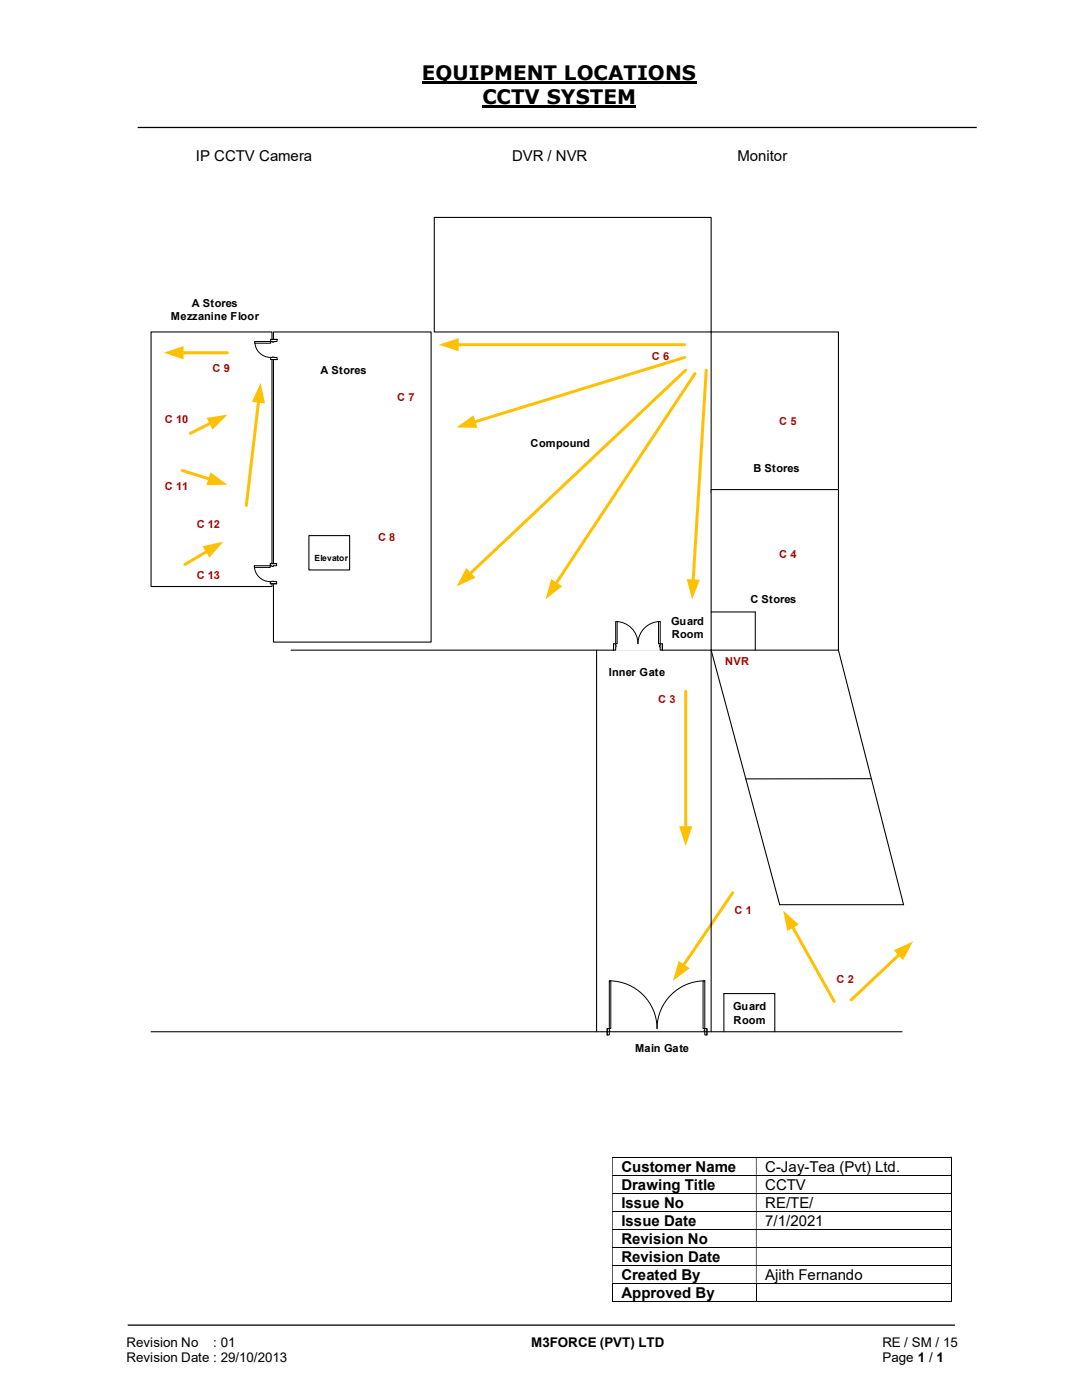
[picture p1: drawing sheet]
<svg xmlns="http://www.w3.org/2000/svg" width="216mm" height="279mm" viewBox="0 0 216 279" stroke-linecap="round" stroke-linejoin="round" font-family="sans-serif">
<path d="M84.2 16.5h54.8M96.3 21.3h30.7" fill="none" stroke="#000" stroke-width=".42"/>
<path d="M27.5 25.4h167.4M25.5 264.5h165" fill="none" stroke="#000" stroke-width=".25"/>
<g fill="none" stroke="#000" stroke-width=".2">
<path d="M122.1 230.9h67.6M122.1 234.5h67.6M122.1 238.1h67.6M189.8 231v3.4M189.8 234.6v3.4M189.8 238.2v3.4M122.1 241.7h67.6M122.1 245.3h67.6M122.1 249h67.6M122.1 252.5h67.6M122.1 256.1h67.6M122.1 259.8h28.7"/>
<path d="M122.2 256.2v3.6M150.9 256.2v3.6M151 259.8h38.7M189.8 241.8v3.4M189.8 245.4v3.5M189.8 249v3.5M189.8 252.6v3.4M189.8 256.2v3.6"/>
</g>
<g fill="#000">
<path d="M189.7 230.8h.2v.2h-.2zM122.1 231h.2v3.4h-.2zM150.8 231h.2v3.4h-.2z" fill-rule="evenodd"/>
<path d="M189.7 234.4h.2v.2h-.2zM122.1 234.6h.2v3.4h-.2zM150.8 234.6h.2v3.4h-.2z" fill-rule="evenodd"/>
<path d="M189.7 238h.2v.2h-.2zM122.1 238.2h.2v3.4h-.2zM150.8 238.2h.2v3.4h-.2z" fill-rule="evenodd"/>
<path d="M189.7 241.6h.2v.2h-.2zM122.1 241.8h.2v3.4h-.2zM150.8 241.8h.2v3.4h-.2z" fill-rule="evenodd"/>
<path d="M189.7 245.2h.2v.2h-.2zM122.1 245.4h.2v3.5h-.2zM150.8 245.4h.2v3.5h-.2z" fill-rule="evenodd"/>
<path d="M189.7 248.9h.2v.1h-.2zM122.1 249h.2v3.5h-.2zM150.8 249h.2v3.5h-.2z" fill-rule="evenodd"/>
<path d="M189.7 252.5h.2v.1h-.2zM122.1 252.6h.2v3.4h-.2zM150.8 252.6h.2v3.4h-.2z" fill-rule="evenodd"/>
</g>
<path d="M189.7 256h.2v.2h-.2zM189.7 259.7h.2v.1h-.2z" fill="#000"/>
<path d="M58.1 129.8h83.8l13.7 50.8h24.7l-13-50.8M119 129.8v76.1M144.4 205.9v-7.6h10.2v7.6" fill="none" stroke="#000" stroke-width=".21"/>
<path d="M86.7 43.4h55.2v22.9h-55.2z" fill="#fff"/>
<path d="M86.7 43.4h55.2v22.9h-55.2zM173.9 155.4h-25.1" fill="none" stroke="#000" stroke-width=".21"/>
<path d="M141.9 66.3h25.4v32h-25.4z" fill-rule="evenodd" fill="#fff"/>
<path d="M141.9 66.3h25.4v32h-25.4z" fill="none" stroke="#000" stroke-width=".21"/>
<path d="M141.9 97.7h25.4v32.1h-25.4z" fill-rule="evenodd" fill="#fff"/>
<path d="M141.9 97.7h25.4v32.1h-25.4z" fill="none" stroke="#000" stroke-width=".21"/>
<path d="M54.6 66.3h31.4v61.8h-31.4z" fill-rule="evenodd" fill="#fff"/>
<path d="M54.6 66.3h31.4v61.8h-31.4z" fill="none" stroke="#000" stroke-width=".21"/>
<path d="M30.1 66.3h24.2v50.8h-24.2z" fill="#fff"/>
<path d="M30.1 66.3h24.2v50.8h-24.2zM141.9 122.1h8.8v7.7" fill="none" stroke="#000" stroke-width=".21"/>
<path d="M122.4 128.4h9.8v1.4h-9.8z" fill="#fff"/>
<path d="M122.4 128.4h9.8v1.4h-9.8z" fill="none" stroke="#fff" stroke-width=".2"/>
<path d="M131.7 128.5v1.3h.5v-1.3zM122.4 128.5h.5v1.3h-.5z" fill-rule="evenodd" fill="#fff"/>
<path d="M122.9 128.8v-.3h-.5v1.3h.5v-.7M131.7 128.8v-.3h.5v1.3h-.5v-.7" fill="none" stroke="#000" stroke-width=".2"/>
<path d="M131.6 128.8v.3h.1v-.3zM122.9 128.8v.3z" fill-rule="evenodd" fill="#fff"/>
<path d="M122.4 128.5v1.3M122.9 128.8v.3M122.9 124a4.4 4.4 0 0 1 4.4 4.5 4.4 4.4 0 0 1 4.4-4.5M131.7 128.8h-.1v.3h.1M132.2 128.5v1.3" fill="none" stroke="#000" stroke-width=".2"/>
<path d="M122.9 124h.2v4.5h-.2z" fill-rule="evenodd" fill="#fff"/>
<path d="M122.9 124h.2v4.5h-.2z" fill="none" stroke="#000" stroke-width=".2"/>
<path d="M131.4 124h.3v4.5h-.3z" fill-rule="evenodd" fill="#fff"/>
<path d="M131.4 124h.3v4.5h-.3z" fill="none" stroke="#000" stroke-width=".2"/>
<path d="M61.6 106.9h8.2v6.8h-8.2z" fill="#fff"/>
<path d="M61.6 106.9h8.2v6.8h-8.2z" fill="none" stroke="#000" stroke-width=".21"/>
<path d="M54 67.7h1.3v4.1h-1.3z" fill-rule="evenodd" fill="#fff"/>
<path d="M54 67.7h1.3v4.1h-1.3z" fill="none" stroke="#fff" stroke-width=".2"/>
<path d="M54 67.7v.5h1.3v-.5zM54 71.3h1.3v.5h-1.3z" fill-rule="evenodd" fill="#fff"/>
<path d="M54.3 68.2h-.3v-.5h1.3v.5h-.6M54.3 71.3h-.3v.5h1.3v-.5h-.6" fill="none" stroke="#000" stroke-width=".2"/>
<path d="M54.3 68.2v.1h.4v-.1zM54.3 71.2l.4 .1z" fill-rule="evenodd" fill="#fff"/>
<path d="M50.8 68.2a3.1 3.1 0 0 0 3.2 3.1M54 67.7h1.3M54 71.8h1.3M54.3 68.2v.1h.4v-.1M54.3 71.3h.4" fill="none" stroke="#000" stroke-width=".2"/>
<path d="M50.8 68.2h3.2v.3h-3.2z" fill="#fff"/>
<path d="M50.8 68.2h3.2v.3h-3.2z" fill="none" stroke="#000" stroke-width=".2"/>
<path d="M53.9 112.5h1.3v4h-1.3z" fill-rule="evenodd" fill="#fff"/>
<path d="M53.9 112.5h1.3v4h-1.3z" fill="none" stroke="#fff" stroke-width=".2"/>
<path d="M53.9 112.5v.4h1.3v-.4zM53.9 116.1h1.3v.4h-1.3z" fill-rule="evenodd" fill="#fff"/>
<path d="M54.2 112.9h-.3v-.4h1.3v.4h-.6M54.2 116.1h-.3v.4h1.3v-.4h-.6" fill="none" stroke="#000" stroke-width=".2"/>
<path d="M54.2 112.9v.1h.4v-.1zM54.2 116l.4 .1z" fill-rule="evenodd" fill="#fff"/>
<path d="M50.8 112.9a3.1 3.1 0 0 0 3.1 3.2M53.9 112.5h1.3M53.9 116.5h1.3M54.2 112.9v.1h.4v-.1M54.2 116.1h.4" fill="none" stroke="#000" stroke-width=".2"/>
<path d="M50.8 112.9h3.1v.3h-3.1z" fill="#fff"/>
<path d="M50.8 112.9h3.1v.3h-3.1z" fill="none" stroke="#000" stroke-width=".2"/>
<path d="M91.2 68.8h45.4" fill="none" stroke="#ffc000" stroke-width=".59"/>
<path d="M87.6 68.8l3.9-1.3v2.6z" fill="#ffc000"/>
<path d="M140.9 73.9l-2.6 42.1" fill="none" stroke="#ffc000" stroke-width=".59"/>
<path d="M137 115.6l2.7 .1-1.6 3.9z" fill="#ffc000"/>
<path d="M136.8 138v27.2" fill="none" stroke="#ffc000" stroke-width=".59"/>
<path d="M135.5 164.9h2.6l-1.3 4z" fill="#ffc000"/>
<path d="M146.2 178.1l-9.9 14.6" fill="none" stroke="#ffc000" stroke-width=".59"/>
<path d="M135.4 191.8l2.2 1.5-3.3 2.4z" fill="#ffc000"/>
<path d="M158.1 184.9l8.4 15" fill="none" stroke="#ffc000" stroke-width=".59"/>
<path d="M156.3 181.7l3.1 2.8-2.3 1.3z" fill="#ffc000"/>
<path d="M179.5 190.4l-9.7 9.2" fill="none" stroke="#ffc000" stroke-width=".59"/>
<path d="M178.4 189.7l3.8-1.8-2 3.7z" fill="#ffc000"/>
<path d="M141.9 129.8v76.1" fill="none" stroke="#000" stroke-width=".21"/>
<path d="M121.2 205.2h19.9v1.4h-19.9z" fill="#fff"/>
<path d="M121.2 205.2h19.9v1.4h-19.9z" fill="none" stroke="#fff" stroke-width=".2"/>
<path d="M140.6 205.3v1.2h.5v-1.2zM121.2 205.3h.4v1.2h-.4z" fill-rule="evenodd" fill="#fff"/>
<path d="M121.6 205.6v-.3h-.4v1.2h.4v-.6M140.6 205.6v-.3h.5v1.2h-.5v-.6" fill="none" stroke="#000" stroke-width=".2"/>
<path d="M140.5 205.6v.3h.1v-.3zM121.6 205.6l.1 .3z" fill-rule="evenodd" fill="#fff"/>
<path d="M121.6 195.7a9.5 9.5 0 0 1 9.5 9.6 9.5 9.5 0 0 1 9.5-9.6M121.2 205.3v1.2M121.6 205.6v.3M140.6 205.6h-.1v.3h.1M141.1 205.3v1.2" fill="none" stroke="#000" stroke-width=".2"/>
<path d="M121.6 195.7h.3v9.6h-.3z" fill-rule="evenodd" fill="#fff"/>
<path d="M121.6 195.7h.3v9.6h-.3z" fill="none" stroke="#000" stroke-width=".2"/>
<path d="M140.3 195.7h.3v9.6h-.3z" fill-rule="evenodd" fill="#fff"/>
<path d="M140.3 195.7h.3v9.6h-.3z" fill="none" stroke="#000" stroke-width=".2"/>
<path d="M36.3 70.4h9.1" fill="none" stroke="#ffc000" stroke-width=".59"/>
<path d="M32.7 70.4l3.9-1.3v2.6z" fill="#ffc000"/>
<path d="M42.1 84.4l-4.1 2.1" fill="none" stroke="#ffc000" stroke-width=".59"/>
<path d="M41.2 83.4l4.2-.6-3 2.9z" fill="#ffc000"/>
<path d="M36.4 93.9l5.5 1.7" fill="none" stroke="#ffc000" stroke-width=".59"/>
<path d="M42 94.3l3.4 2.4-4.2 .1z" fill="#ffc000"/>
<path d="M51.6 80l-2.5 20.9" fill="none" stroke="#ffc000" stroke-width=".59"/>
<path d="M52 76.4l.9 4.1-2.7-.3z" fill="#ffc000"/>
<path d="M136.8 73.9l-43.1 40.7" fill="none" stroke="#ffc000" stroke-width=".59"/>
<path d="M93 113.4l1.9 1.9-3.8 1.8z" fill="#ffc000"/>
<path d="M136.6 71.3l-42 12.9" fill="none" stroke="#ffc000" stroke-width=".59"/>
<path d="M91.1 85.3l3.4-2.4 .7 2.5z" fill="#ffc000"/>
<path d="M138.7 74.5l-27.8 42" fill="none" stroke="#ffc000" stroke-width=".59"/>
<path d="M110 115.6l2.2 1.4-3.3 2.6z" fill="#ffc000"/>
<path d="M41.4 110l-4.5 2.6" fill="none" stroke="#ffc000" stroke-width=".59"/>
<path d="M40.4 109l4.1-.9-2.7 3.2z" fill="#ffc000"/>
<path d="M30.1 205.9h149.9" fill="none" stroke="#000" stroke-width=".21"/>
<g font-size="4">
<text x="84.2" y="16">EQUIPMENT LOCATIONS</text>
<text x="96.3" y="20.8">CCTV SYSTEM</text>
</g>
<g font-size="3">
<text x="39.1" y="32.1">IP CCTV Camera</text>
<text x="102.2" y="32.1">DVR / NVR</text>
<text x="147.1" y="32.1">Monitor</text>
<text x="124" y="233.8">Customer Name</text>
<text x="152.7" y="233.8">C-Jay-Tea (Pvt) Ltd.</text>
<text x="124" y="237.4">Drawing Title</text>
<text x="152.7" y="237.4">CCTV</text>
<text x="124" y="241">Issue No</text>
<text x="124" y="244.6">Issue Date</text>
<text x="152.7" y="241">RE/TE/</text>
<text x="152.7" y="244.6">7/1/2021</text>
<text x="124" y="248.2">Revision No</text>
<text x="124" y="251.8">Revision Date</text>
<text x="124" y="255.4">Created By</text>
<text x="152.7" y="255.4">Ajith Fernando</text>
<text x="124" y="259">Approved By</text>
</g>
<g font-size="2.7">
<text x="25.2" y="268.8">Revision No</text>
<text x="42.6" y="268.8">: 01</text>
<text x="106" y="268.8">M3FORCE (PVT) LTD</text>
<text x="176.1" y="268.8">RE / SM / 15</text>
<text x="25.2" y="271.8">Revision Date : 29/10/2013</text>
<text x="176.1" y="271.8">Page 1 / 1</text>
</g>
<g font-size="2.2">
<text x="34.1" y="63.9">Mezzanine Floor</text>
<text x="38.3" y="61.2">A Stores</text>
<text x="64" y="74.6">A Stores</text>
<text x="105.9" y="89.2">Compound</text>
<text x="150.4" y="94.3">B Stores</text>
<text x="133.9" y="124.7">Guard</text>
<text x="149.7" y="120.3">C Stores</text>
<text x="134" y="127.4">Room</text>
<text x="121.5" y="134.9">Inner Gate</text>
<text x="146.3" y="201.6">Guard</text>
<text x="126.7" y="209.9">Main Gate</text>
<text x="146.4" y="204.3">Room</text>
</g>
<g font-size="2.2" fill="#c00000">
<text x="130" y="71.8">C 6</text>
<text x="42.4" y="74.3">C 9</text>
<text x="79.2" y="80">C 7</text>
<text x="32.9" y="84.5">C 10</text>
<text x="155.5" y="84.8">C 5</text>
<text x="32.9" y="97.7">C 11</text>
<text x="39.2" y="105.4">C 12</text>
<text x="75.4" y="107.9">C 8</text>
<text x="155.5" y="111.4">C 4</text>
<text x="39.2" y="115.5">C 13</text>
<text x="144.7" y="132.8">NVR</text>
<text x="131.3" y="140.4">C 3</text>
<text x="146.6" y="182.5">C 1</text>
<text x="166.9" y="196.2">C 2</text>
</g>
<text font-size="1.7" x="62.7" y="111.9">Elevator</text>
</svg>
